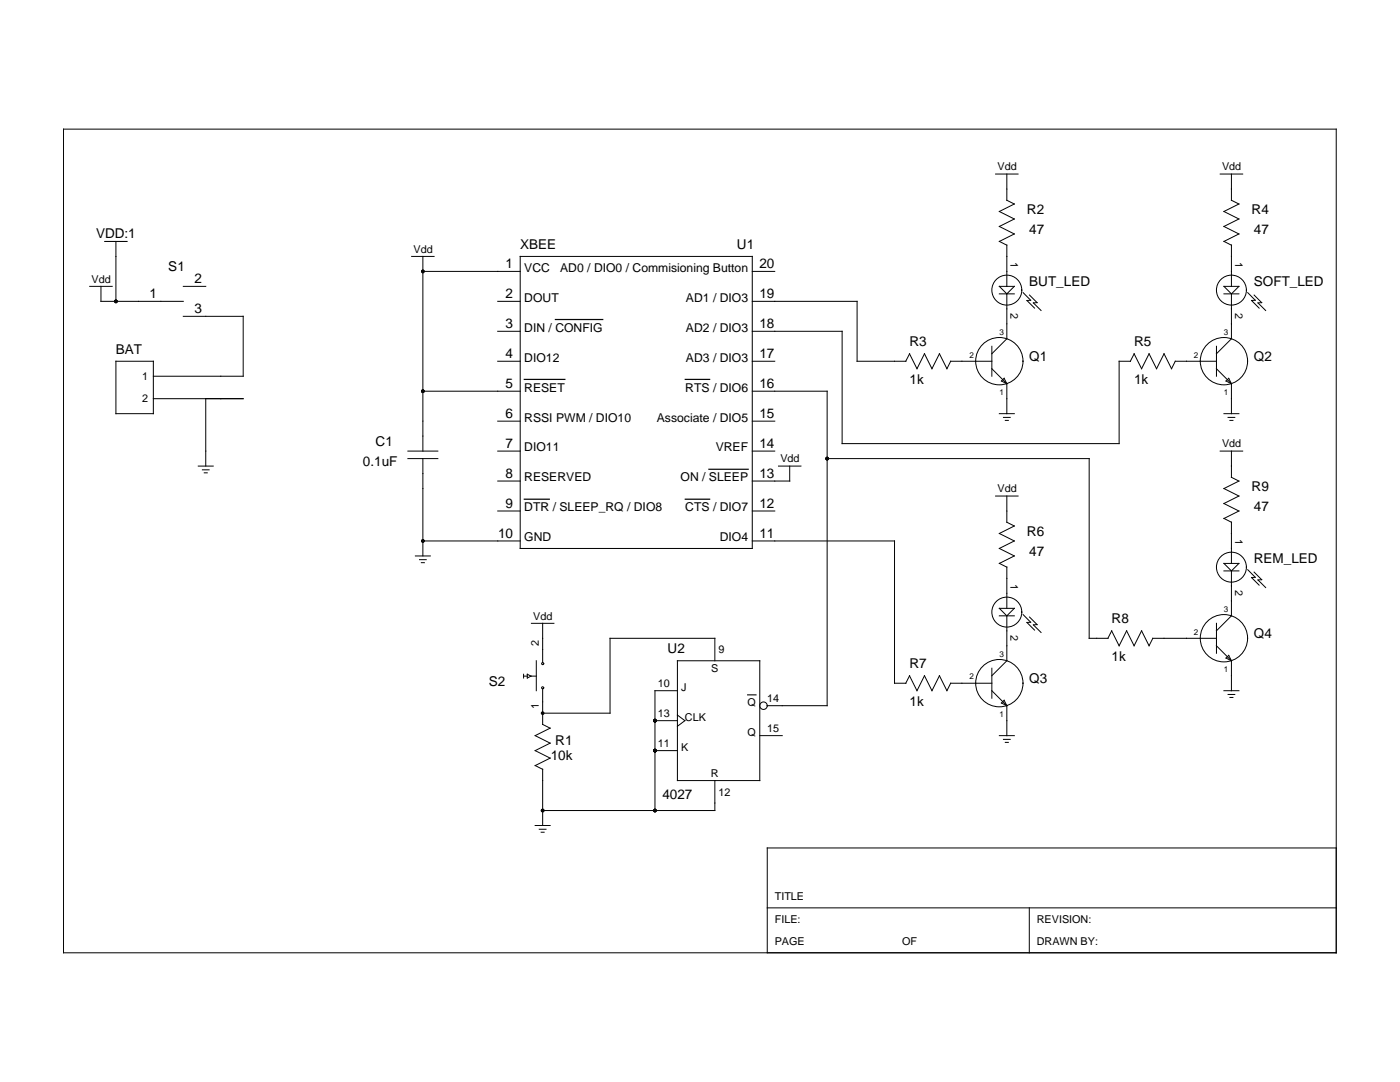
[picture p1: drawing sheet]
<svg xmlns="http://www.w3.org/2000/svg" width="279mm" height="216mm" viewBox="0 0 279 216" stroke-linecap="round" stroke-linejoin="round" font-family="sans-serif">
<g fill="none" stroke="#000" stroke-width=".2">
<path d="M12.7 25.8h254v164.3h-254zM198.7 34.7h4.5M200.9 34.7v5.3l1.5 .7-3 1.5 3 1.5-3 1.5 3 1.5-3 1.5M243.5 34.7h4.5M245.8 34.7v5.3l1.5 .7-3 1.5 3 1.5-3 1.5 3 1.5-3 1.5M17.9 57.1h4.5M20.1 57.1v3h16.5M20.9 48.2h4.5M23.1 48.2v11.9M36.6 57.1h4.5M82.2 51.2h4.4M84.4 54.2h19.4"/>
<path d="M84.4 51.2v38.8M103.8 51.2h46.3v58.2h-46.3zM150.1 54.2h4.5M199.4 57.1h3l-1.5 1.5zM199.4 58.6h3M199.4 48.2l1.5 .7M200.9 48.9v8.2M200.9 58.6v9l-3 3M204.2 58.4l1.5 1.5-.7 .1 1.5 1.5M205.5 58.9l1.5 1.5h-.8l1.6 1.6M244.3 57.1h3l-1.5 1.5zM244.3 58.6h3"/>
<path d="M244.3 48.2l1.5 .7M245.8 48.9v8.2M245.8 58.6v9l-3 3M249 58.4l1.5 1.5-.7 .1 1.5 1.5M250.3 58.9l1.5 1.5h-.7l1.5 1.6M23.1 72.1h7.5v10.4h-7.5zM30.6 79.6h17.9M36.6 63.1h11.9v12h-17.9M41.1 79.6v13.4M84.4 78.1h19.4M99.3 72.1h4.5M99.3 66.1h4.5"/>
<path d="M99.3 60.1h4.5M150.1 78.1h15v62.7h-12M150.1 72.1h4.5M150.1 60.1h21v12h9.7M150.1 66.1h18v22.4h55.2v-16.4h2.3M180.8 72.1l.7-1.5 1.5 3 1.5-3 1.5 3 1.5-3 1.5 3 .7-1.5h8.2M197.9 73.6l3 3M197.9 69.1v6M199.9 76l.5-.5 .5 1.1zM200.9 76.6v5.9M226.3 70.6l1.5 3 1.5-3 1.5 3 1.5-3 1.5 3 .8-1.5h8.2M226.3 70.6l-.7 1.5"/>
<path d="M242.8 73.6l3 3M242.8 69.1v6M244.7 76l.5-.5 .6 1.1zM245.8 76.6v5.9M39.6 93h3M40.4 93.7h1.3M40.8 94.3h.6M81.4 90h6M81.4 91.5h6M84.4 91.5v19.4M99.3 90h4.5M99.3 84h4.5"/>
<path d="M99.3 96h4.5M150.1 90h4.5M150.1 84h4.5M155.4 93h4.4M157.6 93v3h-7.5M165.1 91.5h52.3v35.9h3.7l.8-1.5 1.4 3 1.5-3 1.5 3 1.5-3 1.5 3 .8-1.5h12.7M198.7 99h4.5M199.4 82.5h3M200.3 83.3h1.3M200.6 83.9h.6M200.9 99v5.2l1.5 .8-3 1.4 3 1.5-3 1.5 3 1.5-3 1.5 1.5 .8v8.2M243.5 90h4.5"/>
<path d="M244.3 82.5h3M245.1 83.3h1.3M245.5 83.9h.6M245.8 90v5.2l1.5 .8-3 1.5 3 1.5-3 1.5 3 1.5-3 1.5M82.9 110.9h3M83.7 111.7h1.4M84.1 112.3h.6M84.4 107.9h19.4M99.3 102h4.5M150.1 107.9h28.4v28.4h2.3M150.1 102h4.5M244.3 112.4h3l-1.5 1.5z"/>
<path d="M244.3 113.9h3M244.3 103.4l1.5 .8M245.8 104.2v8.2M245.8 113.9v9l-3 3M249 113.7l1.5 1.5h-.7l1.5 1.6M250.3 114.2l1.5 1.5h-.7l1.5 1.5M104.5 134.5v.8M104.5 134.9h.7M105.2 134.5l.8 .4-.8 .4zM106 134.9h1M106.1 124.4h4.4M107 131.8v6"/>
<path d="M108.3 124.4v7.8M108.3 137.5v7l1.5 .8-3 1.5 3 1.5-3 1.5 3 1.5-3 1.5 1.5 .7M135.2 137.8h-4.5v23.9M135.2 131.8h16.4v24h-16.4zM142.7 131.8v-4.4h-21v14.9h-13.4M180.8 136.3l.7-1.5 1.5 3 1.5-3 1.5 3 1.5-3 1.5 3 .7-1.5h8.2M197.9 133.3v6M197.9 137.8l3 3M199.4 121.4h3l-1.5 1.5zM199.4 122.9h3M200.9 122.9v8.9l-3 3M204.2 122.6l1.5 1.6h-.7l1.5 1.5"/>
<path d="M205.5 123.1l1.5 1.5-.8 .1 1.6 1.5M242.8 124.4v6M242.8 128.9l3 2.9M244.3 137.8h3M244.7 131.3l.5-.5 .6 1zM245.1 138.6h1.3M245.5 139.2h.6M245.8 131.8v6M108.3 153.5v11.2M130.7 149.8h4.5M130.7 143.8h4.5M135.2 142.7l1.5 1.1-1.5 1.1"/>
<path d="M142.7 155.8v5.9h-34.4M151.6 146.8h4.5M199.4 146.8h3M199.9 140.3l.5-.6 .5 1.1zM200.3 147.5h1.3M200.6 148.1h.6M200.9 140.8v6M106.8 164.7h3M107.6 165.5h1.4M108 166.1h.6M266.7 169.2h-113.6v20.9M153.1 181.2h113.6"/>
<path d="M205.4 181.2v8.9"/>
<circle cx="200.9" cy="57.9" r="2.99"/>
<circle cx="245.8" cy="57.9" r="2.99"/>
<circle cx="199.4" cy="72.1" r="4.7"/>
<circle cx="244.3" cy="72.1" r="4.7"/>
<circle cx="245.8" cy="113.2" r="2.99"/>
<circle cx="108.3" cy="137.2" r=".21"/>
<circle cx="108.3" cy="132.4" r=".21"/>
<circle cx="199.4" cy="136.3" r="4.7"/>
<circle cx="200.9" cy="122.1" r="2.99"/>
<circle cx="244.3" cy="127.4" r="4.7"/>
<circle cx="152.4" cy="140.8" r=".75"/>
</g>
<path d="M104.6 75.7h8.1M110.8 63.8h9.5M136.8 75.7h4.8M104.6 99.6h5M136.8 99.6h4.8M141.5 93.6h7.8" fill="none" stroke="#000" stroke-width=".24"/>
<path d="M149.2 138.7h1.7" fill="none" stroke="#000" stroke-width=".22"/>
<g fill="#000">
<circle cx="84.4" cy="54.2" r=".37"/>
<circle cx="23.1" cy="60.1" r=".37"/>
<circle cx="84.4" cy="78.1" r=".37"/>
<circle cx="165.1" cy="91.5" r=".37"/>
<circle cx="84.4" cy="107.9" r=".37"/>
<circle cx="108.3" cy="142.3" r=".37"/>
<circle cx="130.7" cy="143.8" r=".37"/>
<circle cx="130.7" cy="149.8" r=".37"/>
<circle cx="108.3" cy="161.7" r=".37"/>
<circle cx="130.7" cy="161.7" r=".37"/>
</g>
<g font-size="2.7">
<text x="19.2" y="47.4">VDD:1</text>
<text x="205" y="42.7">R2</text>
<text x="205.4" y="46.7">47</text>
<text x="249.8" y="42.7">R4</text>
<text x="250.2" y="46.7">47</text>
<text x="100.9" y="53.5">1</text>
<text x="103.8" y="49.7">XBEE</text>
<text x="147.1" y="49.7">U1</text>
<text x="151.6" y="53.5">20</text>
<text x="29.9" y="59.4">1</text>
<text x="33.6" y="54.2">S1</text>
<text x="38.8" y="56.4">2</text>
<text x="100.9" y="59.5">2</text>
<text x="151.6" y="59.5">19</text>
<text x="205.4" y="57.1">BUT_LED</text>
<text x="250.2" y="57.1">SOFT_LED</text>
<text x="38.8" y="62.4">3</text>
<text x="100.9" y="65.4">3</text>
<text x="151.6" y="65.4">18</text>
<text x="23.1" y="70.6">BAT</text>
<text x="100.9" y="71.4">4</text>
<text x="151.6" y="71.4">17</text>
<text x="181.5" y="69.1">R3</text>
<text x="226.3" y="69.1">R5</text>
<text x="100.9" y="77.4">5</text>
<text x="151.6" y="77.4">16</text>
<text x="181.5" y="76.6">1k</text>
<text x="205.4" y="72.1">Q1</text>
<text x="226.3" y="76.6">1k</text>
<text x="250.2" y="72.1">Q2</text>
<text x="100.9" y="83.4">6</text>
<text x="151.6" y="83.4">15</text>
<text x="75" y="89">C1</text>
<text x="100.9" y="89.3">7</text>
<text x="151.6" y="89.3">14</text>
<text x="72.4" y="93">0.1uF</text>
<text x="100.9" y="95.3">8</text>
<text x="151.6" y="95.3">13</text>
<text x="100.9" y="101.3">9</text>
<text x="151.6" y="101.3">12</text>
<text x="249.8" y="98">R9</text>
<text x="250.2" y="102">47</text>
<text x="99.4" y="107.3">10</text>
<text x="151.6" y="107.3">11</text>
<text x="205" y="106.9">R6</text>
<text x="205.4" y="110.9">47</text>
<text x="250.2" y="112.4">REM_LED</text>
<text x="221.9" y="124.4">R8</text>
<text x="133.2" y="130.4">U2</text>
<text x="221.9" y="131.8">1k</text>
<text x="250.2" y="127.4">Q4</text>
<text x="97.5" y="136.8">S2</text>
<text x="181.5" y="133.3">R7</text>
<text x="205.4" y="136.3">Q3</text>
<text x="181.5" y="140.8">1k</text>
<text x="110.8" y="148.8">R1</text>
<text x="109.9" y="151.7">10k</text>
<text x="132.2" y="159.5">4027</text>
</g>
<g font-size="2.4">
<text x="104.6" y="54.2">VCC</text>
<text x="111.8" y="54.2">AD0 / DIO0 / Commisioning Button</text>
<text x="104.6" y="60.2">DOUT</text>
<text x="136.9" y="60.2">AD1 / DIO3</text>
<text x="104.6" y="66.2">DIN / CONFIG</text>
<text x="136.9" y="66.2">AD2 / DIO3</text>
<text x="104.6" y="72.2">DIO12</text>
<text x="136.9" y="72.2">AD3 / DIO3</text>
<text x="104.6" y="78.1">RESET</text>
<text x="136.8" y="78.1">RTS / DIO6</text>
<text x="104.6" y="84.1">RSSI PWM / DIO10</text>
<text x="131.1" y="84.1">Associate / DIO5</text>
<text x="104.6" y="90.1">DIO11</text>
<text x="142.8" y="90.1">VREF</text>
<text x="104.6" y="96.1">RESERVED</text>
<text x="135.8" y="96.1">ON / SLEEP</text>
<text x="104.6" y="102">DTR / SLEEP_RQ / DIO8</text>
<text x="136.8" y="102">CTS / DIO7</text>
<text x="104.6" y="108">GND</text>
<text x="143.6" y="108">DIO4</text>
</g>
<g font-size="2.2">
<text x="199.1" y="34">Vdd</text>
<text x="243.9" y="34">Vdd</text>
<text x="82.5" y="50.4">Vdd</text>
<text x="201.7" y="52.2" transform="rotate(90 201.7 52.2)">1</text>
<text x="246.5" y="52.2" transform="rotate(90 246.5 52.2)">1</text>
<text x="18.3" y="56.4">Vdd</text>
<text x="201.7" y="62.4" transform="rotate(90 201.7 62.4)">2</text>
<text x="246.5" y="62.4" transform="rotate(90 246.5 62.4)">2</text>
<text x="28.4" y="75.8">1</text>
<text x="28.4" y="80.3">2</text>
<text x="243.9" y="89.3">Vdd</text>
<text x="155.7" y="92.3">Vdd</text>
<text x="199.1" y="98.2">Vdd</text>
<text x="246.5" y="107.5" transform="rotate(90 246.5 107.5)">1</text>
<text x="201.7" y="116.5" transform="rotate(90 201.7 116.5)">1</text>
<text x="246.5" y="117.7" transform="rotate(90 246.5 117.7)">2</text>
<text x="106.4" y="123.6">Vdd</text>
<text x="107.6" y="128.9" transform="rotate(-90 107.6 128.9)">2</text>
<text x="143.4" y="130.4">9</text>
<text x="201.7" y="126.6" transform="rotate(90 201.7 126.6)">2</text>
<text x="131.3" y="137.1">10</text>
<text x="135.9" y="137.8">J</text>
<text x="141.9" y="134.2">S</text>
<text x="107.6" y="141.6" transform="rotate(-90 107.6 141.6)">1</text>
<text x="131.3" y="143.1">13</text>
<text x="136.7" y="143.8">CLK</text>
<text x="149.2" y="140.8">Q</text>
<text x="153.1" y="140.1">14</text>
<text x="131.3" y="149">11</text>
<text x="135.9" y="149.8">K</text>
<text x="149.2" y="146.8">Q</text>
<text x="153.1" y="146">15</text>
<text x="141.9" y="155">R</text>
<text x="143.4" y="158.7">12</text>
<text x="154.6" y="179.7">TITLE</text>
<text x="154.6" y="184.1">FILE:</text>
<text x="206.9" y="184.1">REVISION:</text>
<text x="154.6" y="188.6">PAGE</text>
<text x="180" y="188.6">OF</text>
<text x="206.9" y="188.6">DRAWN BY:</text>
</g>
<g font-size="1.6">
<text x="193.5" y="71.3">2</text>
<text x="199.4" y="66.9">3</text>
<text x="238.3" y="71.3">2</text>
<text x="244.3" y="66.9">3</text>
<text x="199.4" y="78.8">1</text>
<text x="244.3" y="78.8">1</text>
<text x="244.3" y="122.1">3</text>
<text x="199.4" y="131.1">3</text>
<text x="238.3" y="126.6">2</text>
<text x="193.5" y="135.6">2</text>
<text x="244.3" y="134.1">1</text>
<text x="199.4" y="143.1">1</text>
</g>
</svg>
